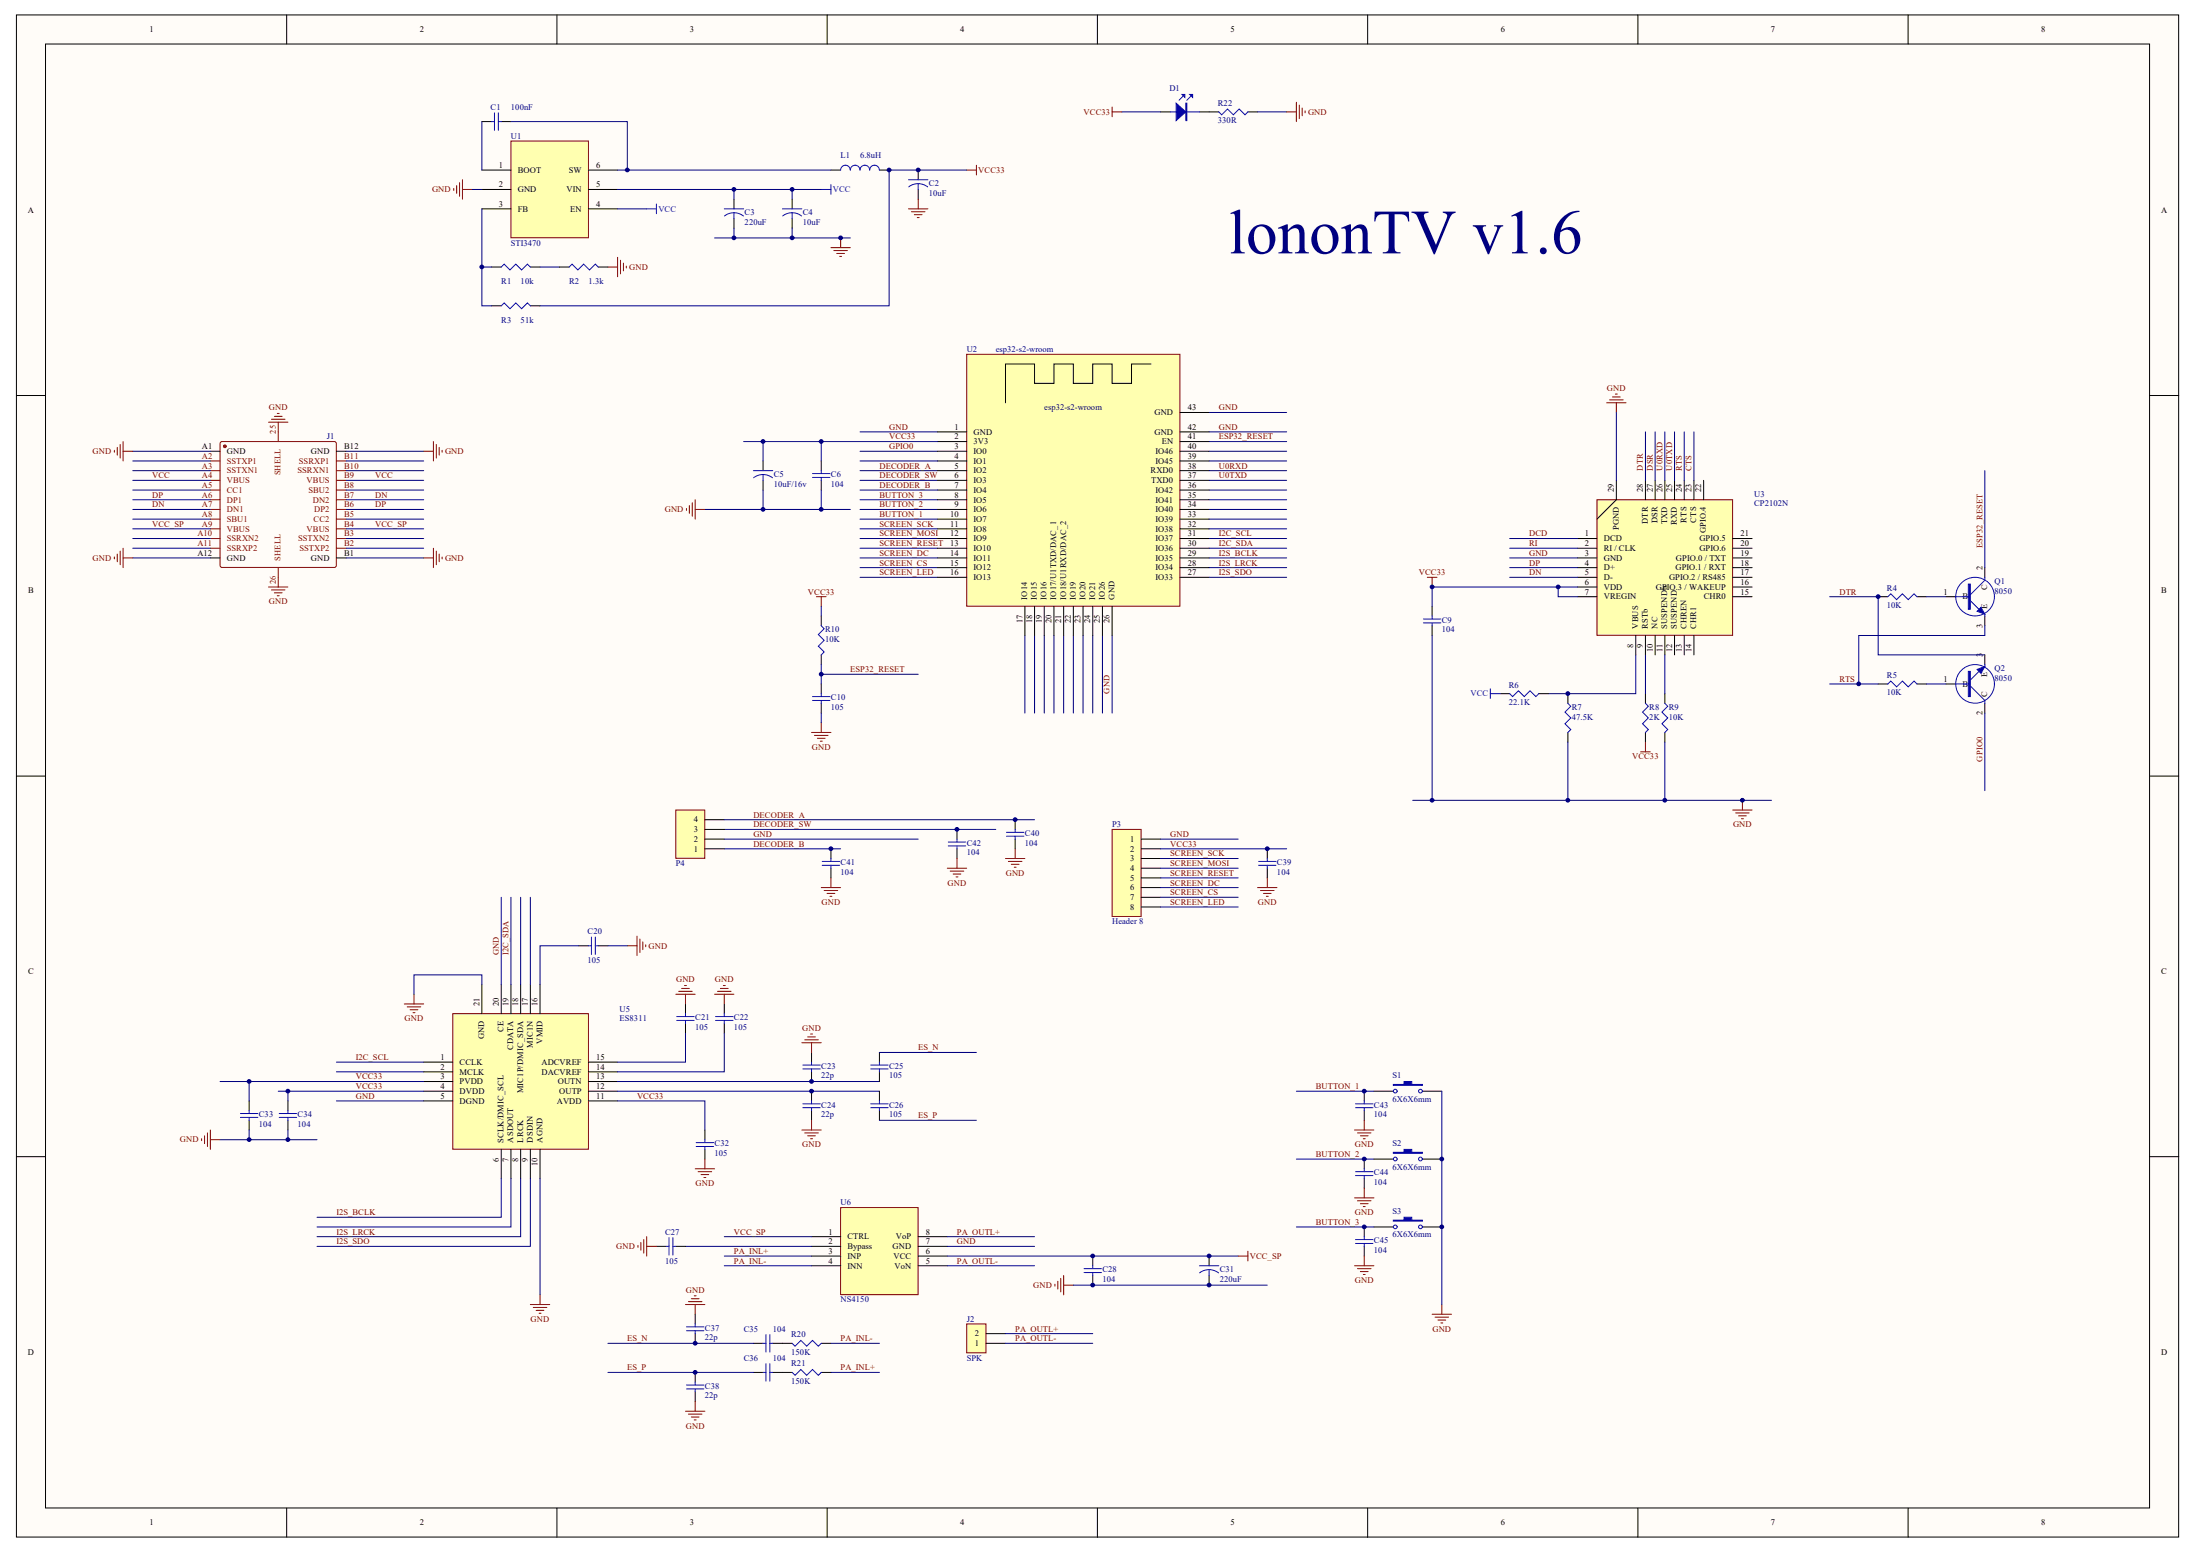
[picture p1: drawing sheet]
# Altium project lononTV.PrjPCB
1 sheet, 61 parts. Net scope: global (net labels, ports and power ports of the same name join across sheets).
Board file: lononTV.PcbDoc

## Sheet lononTV.SchDoc
size A2

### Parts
C1  100nF  [0603C]
C2  10uF  [1206-A]
C3  220uF  [铝电容6.6]
C4  10uF  [1206-A]
C5  10uF/16v  [1206-A]
C6  104  [C0603 - duplicate]
C9  104  [C0603 - duplicate]
C10  105  [C0603 - duplicate]
C20  105  [C0603 - duplicate]
C21  105  [C0603 - duplicate]
C22  105  [C0603 - duplicate]
C23  22p  [C0603 - duplicate]
C24  22p  [C0603 - duplicate]
C25  105  [C0603 - duplicate]
C26  105  [C0603 - duplicate]
C27  105  [C0603 - duplicate]
C28  104  [C0603 - duplicate]
C31  220uF  [铝电容6.6]
C32  105  [C0603 - duplicate]
C33  104  [C0603 - duplicate]
C34  104  [C0603 - duplicate]
C35  104  [C0603 - duplicate]
C36  104  [C0603 - duplicate]
C37  22p  [C0603 - duplicate]
C38  22p  [C0603 - duplicate]
C39  104  [C0603 - duplicate]
C40  104  [C0603 - duplicate]
C41  104  [C0603 - duplicate]
C42  104  [C0603 - duplicate]
C43  104  [C0603 - duplicate]
C44  104  [C0603 - duplicate]
C45  104  [C0603 - duplicate]
D1  (no value)  [d0805]
J1  (no value)  [TYPE-C夹板C2856664]
J2  SPK  [MX1.25-2P 立]
L1  6.8uH  [电感7.4*6.6]
P3  Header 8  [HDR1X8]
P4  Header 4  [MX1.25-4P 立]  (value not drawn)
Q1  8050  [3904]
Q2  8050  [3904]
R1  10k  [0603R]
R2  1.3k  [0603R]
R3  51k  [0603R]
R4  10K  [R0603]
R5  10K  [R0603]
R6  22.1K  [R0603]
R7  47.5K  [R0603]
R8  2K  [R0603]
R9  10K  [R0603]
R10  10K  [0603R]
R20  150K  [0603R]
R21  150K  [0603R]
R22  330R  [0603R]
S1  6X6X6mm  [C400237_KT红轴]
S2  6X6X6mm  [C400237_KT红轴]
S3  6X6X6mm  [C400237_KT红轴]
U1  STI3470  [SOT-23-6L]
U2  esp32-s2-wroom  [ESP32-S2-WROOM]
U3  CP2102N  [QFN 28-pin-05P]
U5  ES8311  [QFN20_3*3]
U6  NS4150  [MSOP8]

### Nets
GND: C2.2 C3.2 C4.2 C5.2 C6.2 C9.2 C10.2 C20.2 C21.2 C22.2 C23.1 C24.2 C27.1 C28.1 C31.2 C32.1 C33.1 C34.1 C37.1 C38.2 C39.2 C40.2 C41.2 C42.2 C43.2 C44.2 C45.2 J1.25(SHELL) J1.26(SHELL) J1.A1(GND) J1.A12(GND) J1.B1(GND) J1.B12(GND) P3.1 P4.2 R2.1 R7.2 R9.2 R22.1 S1.2 S2.2 S3.2 U1.2(GND) U2.1(GND) U2.26(GND) U2.42(GND) U2.43(GND) U3.3(GND) U3.29(PGND) U5.5(DGND) U5.10(AGND) U5.20(CE) U5.21(GND) U6.7(GND)
VCC: C3.1 C4.1 J1.A4(VBUS) J1.B9(VBUS) R6.2 U1.4(EN) U1.5(VIN)
VCC33: C2.1 C5.1 C6.1 C9.1 C32.2 C33.2 C34.2 C39.1 D1.A L1.2 P3.2 R3.1 R8.2 R10.1 U2.2(3V3) U3.6(VDD) U3.7(VREGIN) U5.3(PVDD) U5.4(DVDD) U5.11(AVDD)
VCC_SP: C28.2 C31.1 J1.A9(VBUS) J1.B4(VBUS) U6.1(CTRL) U6.6(VCC)
BUTTON_1: C43.1 S1.1 U2.10(IO7)
BUTTON_2: C44.1 S2.1 U2.9(IO6)
BUTTON_3: C45.1 S3.1 U2.8(IO5)
CTS: U3.23(CTS)
DCD: U3.1(DCD)
DECODER_A: C40.1 P4.4 U2.5(IO2)
DECODER_B: C41.1 P4.1 U2.7(IO4)
DECODER_SW: C42.1 P4.3 U2.6(IO3)
DN: J1.A7(DN1) J1.B7(DN2) U3.5(D-)
DP: J1.A6(DP1) J1.B6(DP2) U3.4(D+)
DSR: U3.27(DSR)
DTR: Q2.3(E) R4.1 U3.28(DTR)
ES_N: C25.1 C35.2 C37.2
ES_P: C26.2 C36.2 C38.1
ESP32_RESET: C10.1 Q1.2(C) R10.2 U2.41(EN)
GPIO0: Q2.2(C) U2.3(IO0)
I2C_SCL: U2.31(IO37) U5.1(CCLK)
I2C_SDA: U2.30(IO36) U5.19(CDATA)
I2S_BCLK: U2.29(IO35) U5.6(SCLK/DMIC_SCL)
I2S_LRCK: U2.28(IO34) U5.8(LRCK)
I2S_SDO: U2.27(IO33) U5.9(DSDIN)
PA_INL+: R21.1 U6.3(INP)
PA_INL-: R20.1 U6.4(INN)
PA_OUTL+: J2.2 U6.8(VoP)
PA_OUTL-: J2.1 U6.5(VoN)
RI: U3.2(RI_/_CLK)
RTS: Q1.3(E) R5.1 U3.24(RTS)
SCREEN_CS: P3.7 U2.15(IO12)
SCREEN_DC: P3.6 U2.14(IO11)
SCREEN_LED: P3.8 U2.16(IO13)
SCREEN_MOSI: P3.4 U2.12(IO9)
SCREEN_RESET: P3.5 U2.13(IO10)
SCREEN_SCK: P3.3 U2.11(IO8)
U0RXD: U2.38(RXD0) U3.26(TXD)
U0TXD: U2.37(TXD0) U3.25(RXD)
NetC1_1: C1.1 U1.1(BOOT)
NetC1_2: C1.2 L1.1 U1.6(SW)
NetC20_1: C20.1 U5.16(VMID)
NetC21_1: C21.1 U5.15(ADCVREF)
NetC22_1: C22.1 U5.14(DACVREF)
NetC23_2: C23.2 C25.2 U5.13(OUTN)
NetC24_1: C24.1 C26.1 U5.12(OUTP)
NetC27_2: C27.2 U6.2(Bypass)
NetC35_1: C35.1 R20.2
NetC36_1: C36.1 R21.2
NetD1_K: D1.K R22.2
NetQ1_1: Q1.1(B) R4.2
NetQ2_1: Q2.1(B) R5.2
NetR1_1: R1.1 R2.2
NetR1_2: R1.2 R3.2 U1.3(FB)
NetR6_1: R6.1 R7.1 U3.8(VBUS)
NetR8_1: R8.1 U3.9(RSTb)
NetR9_1: R9.1 U3.11(SUSPENDb)

Not connected (* = marked no-connect by the designer): J1 A2(SSTXP1) A3(SSTXN1) A5(CC1) A8(SBU1) A10(SSRXN2) A11(SSRXP2) B2(SSTXP2) B3(SSTXN2) B5(CC2) B8(SBU2) B10(SSRXN1) B11(SSRXP1); U2 4(IO1) 17(IO14) 18(IO15) 19(IO16) 20(IO17/U1TXD/DAC_1) 21(IO18/U1RXD/DAC_2) 22(IO19) 23(IO20) 24(IO21) 25(IO26) 32(IO38) 33(IO39) 34(IO40) 35(IO41) 36(IO42) 39(IO45) 40(IO46); U3 10(NC) 12(SUSPEND) 13(CHREN) 14(CHR1) 15(CHR0) 16(GPIO.3_/_WAKEUP) 17(GPIO.2_/_RS485) 18(GPIO.1_/_RXT) 19(GPIO.0_/_TXT) 20(GPIO.6) 21(GPIO.5) 22(GPIO.4); U5 2(MCLK) 7(ASDOUT) 17(MIC1N) 18(MIC1P/DMIC_SDA)

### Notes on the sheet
- lononTV v1.6
